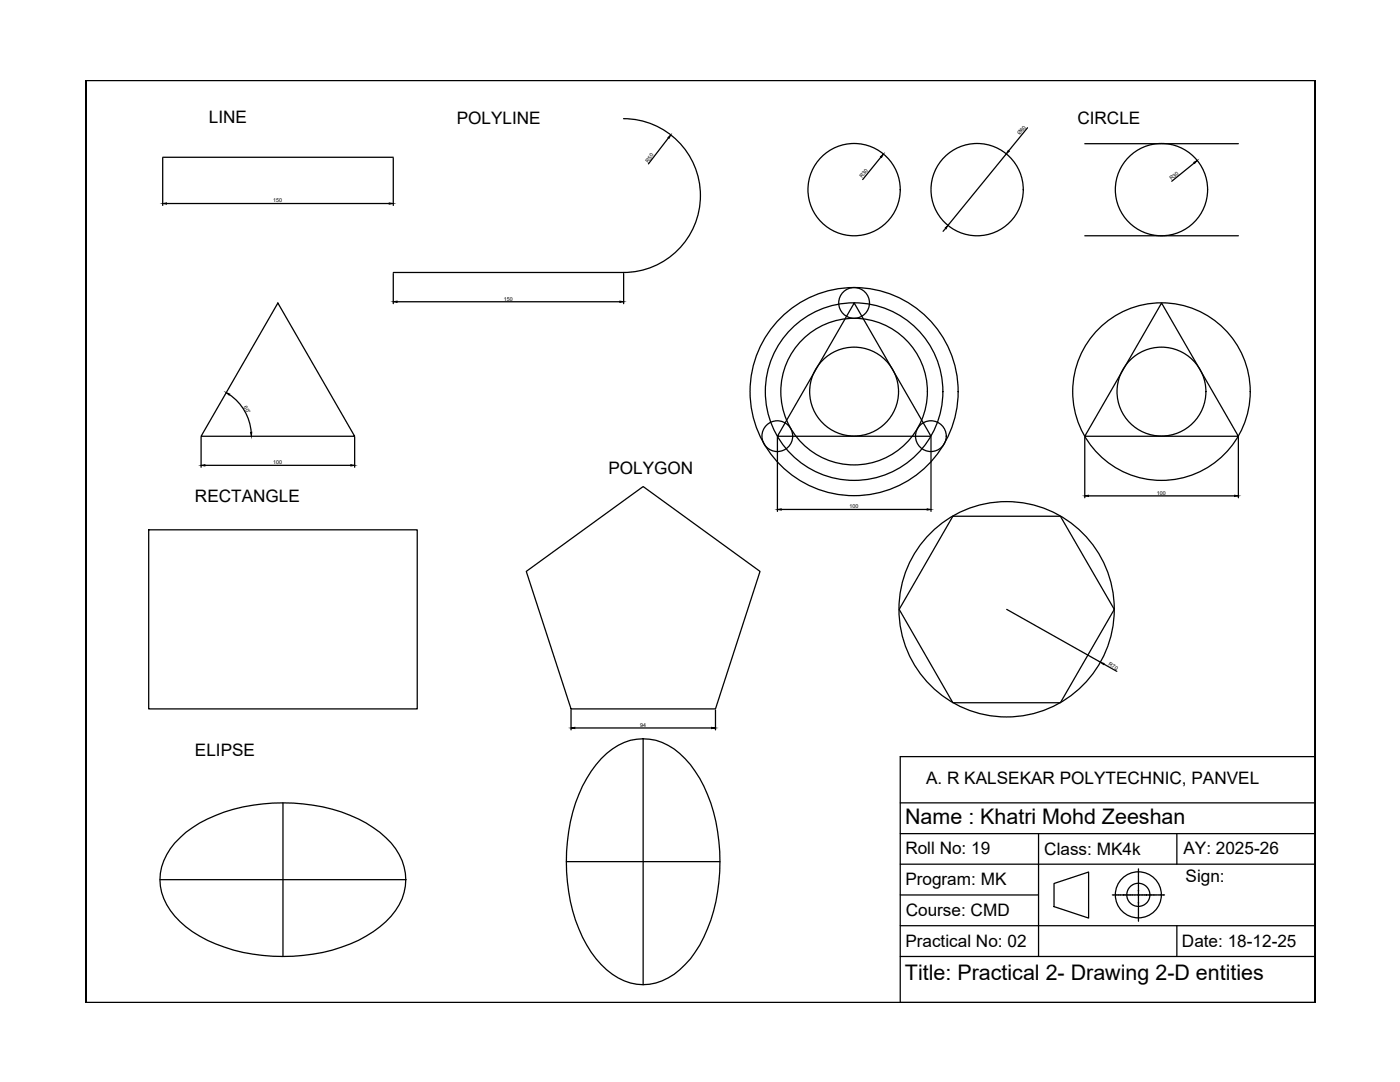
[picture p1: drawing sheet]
<svg xmlns="http://www.w3.org/2000/svg" width="279mm" height="216mm" viewBox="0 0 279 216" stroke-linecap="round" stroke-linejoin="round" font-family="sans-serif">
<!-- layer: 0 -->
<g fill="none" stroke="#000" stroke-width=".25">
<path d="M17.1 16.1h245.4v183.9h-245.4h245.4v-183.9h-245.4v183.9zM32.5 31.4h46M32.5 31.6v9.4M78.5 31.6v9.4M124.4 23.7a15.3 15.3 0 0 1 15.4 15.3 15.3 15.3 0 0 1-15.4 15.4M133.4 27.5l-4 5.2M175.8 31.3l-3.6 4.5M200.8 30.7l-11.6 14.3M205.1 25.5l-3.8 4.6M216.5 28.7h30.6M238.3 32.5l-4.5 3.7M33.2 40.6h44.5"/>
<path d="M78.5 54.4h46M78.5 54.6v6M124.5 54.6v6M188.7 45.6l-.5 .6M216.5 47h30.6M45.8 78.7a10.1 10.1 0 0 1 4.3 7.6M55.5 60.5l15.3 26.6h-30.7zM79.2 60.2h44.5M170.5 60.5l15.3 26.6h-30.6zM231.8 60.5l15.3 26.6h-30.6zM40.1 87.2v6M40.9 92.9h29.1"/>
<path d="M70.8 87.2v6M155.2 87.2v14.8M185.8 87.2v14.8M216.5 87.2v12.1M217.3 98.9h29.1M247.1 87.2v12.1M29.7 105.7h53.6v35.7h-53.6zM105 114l23.4-16.9 23.3 16.9-8.9 27.4h-28.8zM155.9 101.7h29.1M190.2 103h21.4l10.8 18.6-10.8 18.6h-21.4l-10.7-18.6zM200.9 121.6l18.7 10.5M220.3 132.5l2.6 1.5"/>
<path d="M114 141.7v3.9M114.7 145.3h27.3M120 151.4a11.1 11.1 0 0 1 10.9-3.7 15.4 15.4 0 0 1 8.8 7.6 36.3 36.3 0 0 1 3.2 24.6 26.1 26.1 0 0 1-6.2 12.6 10.6 10.6 0 0 1-13.3 2.6 19 19 0 0 1-7.9-9.8 37.1 37.1 0 0 1 .7-28.4 23.2 23.2 0 0 1 3.8-5.5zM128.4 147.4v49.1M142.8 141.7v3.9M179.7 151h82.8v49h-82.8zM31.9 175.5h49.1M35.9 167.1a26.6 26.6 0 0 1 14.6-6.4 35.9 35.9 0 0 1 22.6 3.5 16.7 16.7 0 0 1 7.2 7.6 10.9 10.9 0 0 1-3.3 12.1 28.3 28.3 0 0 1-16.5 6.7 33.9 33.9 0 0 1-22.1-4.7 13.7 13.7 0 0 1-6.4-9.1 11.3 11.3 0 0 1 3.9-9.7zM56.5 160.2v30.7M113 171.9h30.7M179.7 178.6h27.6M179.7 160.2h82.8"/>
<path d="M179.7 166.3h82.8M179.7 172.4h82.8M207.3 166.3v24.6M210.4 176.3l6.9-2.3v9.2l-6.9-2.3zM222 178.6h.2M222.2 178.6h1.4M223.6 178.6h.3M224 178.6h.2M224.3 178.6h1.7M226.1 178.6h.3M226.4 178.6h.3M226.7 178.6h2"/>
<path d="M227.2 175v.3M227.2 175.7v2M227.2 178.1v.3M227.2 179.5v.3M227.2 173.4v1.6M227.2 175.4v.2M227.2 177.8v.2M227.2 178.4v1.1M227.2 179.8v.3M228.8 178.6h1.7M230.5 178.6h.3M230.9 178.6h.2"/>
<path d="M231.2 178.6h1.2M234.9 166.3v6.1M179.7 190.9h82.8M179.7 184.7h82.8M227.2 181.9v.3M227.2 182.6v.3M227.2 180.2v1.7M227.2 182.3v.2M227.2 182.9v.9M234.9 184.7v6.2"/>
<circle cx="170.5" cy="37.8" r="9.2"/>
<circle cx="195" cy="37.8" r="9.2"/>
<circle cx="231.8" cy="37.8" r="9.2"/>
<circle cx="170.5" cy="78.1" r="17.7"/>
<circle cx="170.5" cy="78.1" r="20.8"/>
<circle cx="170.5" cy="78.1" r="14.6"/>
<circle cx="170.5" cy="78.1" r="8.9"/>
<circle cx="170.5" cy="60.4" r="3.1"/>
<circle cx="231.8" cy="78.1" r="17.7"/>
<circle cx="231.8" cy="78.1" r="8.9"/>
<circle cx="155.1" cy="87" r="3.1"/>
<circle cx="185.8" cy="87" r="3.1"/>
<circle cx="200.9" cy="121.6" r="21.5"/>
<circle cx="227.2" cy="178.6" r="4.6"/>
<circle cx="227.2" cy="178.6" r="2.31"/>
</g>
<g fill="#000" stroke="#000" stroke-width=".2">
<path d="M133.3 27.4l.6-.5-.4 .7zM175.7 31.3l.6-.6-.4 .7zM201.2 30l.2 .2-.6 .5zM238.3 32.4l.6-.4-.5 .6zM32.5 40.6l.7-.1v.2zM77.7 40.5l.8 .1-.8 .1zM188.6 45.5l.6-.5-.4 .6zM45.1 78.3l.7 .3-.1 .2zM78.5 60.2l.7-.1v.2zM123.7 60.1l.8 .1-.8 .1zM40.1 92.9l.8-.2v.3zM50 86.3l.2-.1v.9z"/>
<path d="M70 92.7l.8 .2-.8 .1zM216.5 98.9l.8-.1v.3zM246.4 98.8l.7 .1-.7 .2zM155.2 101.7l.7-.2v.3zM185 101.5l.8 .2-.8 .1zM219.6 132.1l.7 .3-.1 .2zM114 145.3l.7-.2v.3zM142 145.1l.8 .2-.8 .1zM224.2 178.6h.2z"/>
<circle cx="227.2" cy="177.7" r=".07"/>
<circle cx="228.8" cy="178.6" r=".07"/>
<circle cx="227.2" cy="180.1" r=".07"/>
</g>
<g font-size="4.3">
<text x="180.6" y="164.4">Name : Khatri Mohd Zeeshan</text>
<text x="180.6" y="195.5">Title: Practical 2- Drawing 2-D entities</text>
</g>
<g font-size="3.4">
<text x="41.7" y="24.6">LINE</text>
<text x="91.1" y="24.7">POLYLINE</text>
<text x="215" y="24.7">CIRCLE</text>
<text x="121.4" y="94.7">POLYGON</text>
<text x="38.9" y="100.1">RECTANGLE</text>
<text x="38.9" y="150.8">ELIPSE</text>
<text x="184.8" y="156.5">A. R KALSEKAR POLYTECHNIC, PANVEL</text>
<text x="180.7" y="170.5">Roll No: 19</text>
<text x="208.4" y="170.5">Class: MK4k</text>
<text x="236.2" y="170.5">AY: 2025-26</text>
<text x="180.7" y="176.6">Program: MK</text>
<text x="236.6" y="176">Sign:</text>
<text x="180.8" y="182.8">Course: CMD</text>
<text x="180.7" y="188.9">Practical No: 02</text>
<text x="235.9" y="188.9">Date: 18-12-25</text>
</g>
<g font-size="1.1">
<text x="203.5" y="27" transform="rotate(-51 203.5 27)">Ø60</text>
<text x="129.3" y="32.5" transform="rotate(-53 129.3 32.5)">R50</text>
<text x="172" y="35.6" transform="rotate(-51 172 35.6)">R30</text>
<text x="233.8" y="36" transform="rotate(-40 233.8 36)">R30</text>
<text x="54.5" y="40.4">150</text>
<text x="100.5" y="60">150</text>
<text x="48.6" y="81.2" transform="rotate(59 48.6 81.2)">60°</text>
<text x="54.5" y="92.6">100</text>
<text x="169.5" y="101.4">100</text>
<text x="230.9" y="98.7">100</text>
<text x="221.1" y="132.8" transform="rotate(29 221.1 132.8)">R70</text>
<text x="127.8" y="145">94</text>
</g>
</svg>
